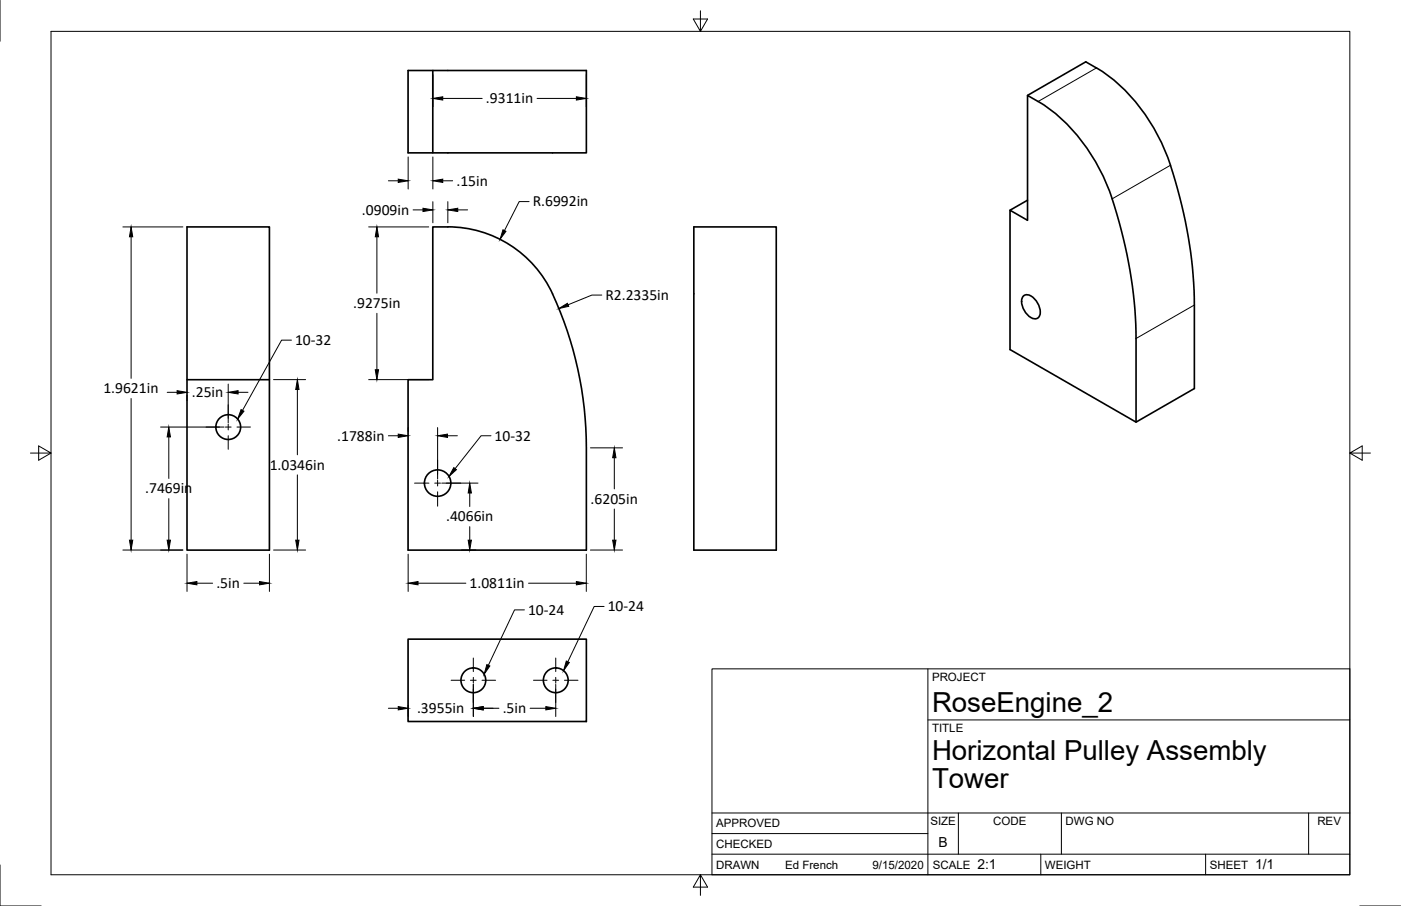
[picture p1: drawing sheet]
<svg xmlns="http://www.w3.org/2000/svg" width="432mm" height="279mm" viewBox="0 0 432 279" stroke-linecap="round" stroke-linejoin="round" font-family="sans-serif">
<!-- layer: Visible -->
<g fill="none" stroke="#000" stroke-width=".51">
<path d="M125.8 21.7h54.9v25.4h-54.9zM133.4 21.7v25.4M316.7 29.4l17.9-10.3a54 54 0 0 1 25.5 29.9 143.7 143.7 0 0 1 8 45.1v25.7l-18 10.4-38.8-22.4v-43l5.4 3.1v-38.5l3.3 1.9M320 31.3a55.3 55.3 0 0 1 22.8 30 141.9 141.9 0 0 1 7.3 43.1v25.8M57.6 70h25.4v99.7h-25.4zM133.4 70a37.9 37.9 0 0 1 23.8 5.6 36.1 36.1 0 0 1 14.3 17.8 113.7 113.7 0 0 1 9.2 44.7v31.6h-54.9v-52.6h7.6zM213.8 70h25.4v99.7h-25.4zM316.7 61.7l-5.4 3.1M315.5 91.2a2.58 2.58 0 0 1 3.4 1 5.3 5.3 0 0 1 1.4 5.4 1.98 1.98 0 0 1-3.1-.1 5.7 5.7 0 0 1-2-5.9zM57.6 117.1h25.4M125.8 197.1h54.9v25.4h-54.9z"/>
<circle cx="70.3" cy="131.7" r="3.8"/>
<circle cx="134.9" cy="149" r="4.1"/>
<circle cx="145.9" cy="209.8" r="3.8"/>
<circle cx="171.3" cy="209.8" r="3.8"/>
</g>
<!-- layer: Visible Narrow -->
<path d="M337.9 21l-17.9 10.3M360.7 51l-17.9 10.3M368.1 94.1l-18 10.3" fill="none" stroke="#000" stroke-width=".31"/>
<!-- layer: Border -->
<path d="M0 0v12.7M15.7 9.7h400.3v260.1h-400.3zM215.9 3.3v6.4l-2.2-3.8h4.4l-2.2 3.8M9.4 139.7h6.3l-3.8-2.2v4.4l3.8-2.2M416 139.7l3.8 2.2v-4.4l-3.8 2.2h6.4M0 266.7v12.7h12.7M215.9 269.8l2.2 3.8h-4.4l2.2-3.8v6.3M419.1 279.4h12.7" fill="none" stroke="#000" stroke-width=".31"/>
<!-- layer: Titleblock -->
<path d="M219.4 206.3h196.6v63.5h-196.6zM286 206.3v63.5M286 222h130M219.4 257.1h66.6M219.4 250.7h196.6M295.4 250.7v12.7M327.1 250.7v12.7M403.3 250.7v12.7M219.4 263.4h196.6M320.8 263.4v6.4M371.6 263.4v6.4" fill="none" stroke="#000" stroke-width=".31"/>
<!-- layer: Center Lines -->
<g fill="none" stroke="#000" stroke-width=".31">
<path d="M63.5 131.7h4.2M69.4 131.7h1.8M70.3 124.8v4.2M70.3 130.8v1.8M70.3 134.4v4.2M73 131.7h4.2M127.8 149h4.4M134 149h1.8M134.9 141.9v4.4M134.9 148.1v1.8M134.9 151.7v4.4M137.6 149h4.4"/>
<path d="M139 209.8h4.2M145 209.8h1.8M145.9 202.9v4.2M145.9 208.9v1.8M145.9 212.5v4.2M148.6 209.8h4.2M164.4 209.8h4.2M170.4 209.8h1.8M171.3 202.9v4.2M171.3 208.9v1.8M171.3 212.5v4.2M174 209.8h4.1"/>
</g>
<!-- layer: Annotations -->
<path d="M74.3 126.3l.9 .5-1.9 2.4zM139.9 144.2l.8 .6-2.3 2.1zM150.1 205l.9 .4-1.8 2.5zM174.5 203.9l1 .4-1.8 2.5z" fill="#000" stroke="#000" stroke-width=".31"/>
<path d="M89.8 104.9h-3l-12.1 21.7M151.3 134.4h-3l-8 10.1M161.6 188.1h-3l-8.1 17.1M186.2 187h-3.1l-8.1 17.1" fill="none" stroke="#000" stroke-width=".31"/>
<!-- layer: Dimensions -->
<g fill="none" stroke="#000" stroke-width=".31">
<path d="M133.4 23v9.9M136.5 30.4h12.1M165.5 30.4h12.2M180.7 23v9.9M119.7 55.8h3M125.8 48.4v9.9M133.4 48.4v9.9M136.5 55.8h3M37.9 70h18.5M40.4 73v43.7M113.6 70h18.5M116.2 73v17.4"/>
<path d="M127.3 64.7h3.1M133.4 62.2v6.5M138 62.2v6.5M141.1 64.7h3M163.1 62.2h-3.1l-4.5 8.9M116.2 96.6v17.4M185.5 91h-3.1l-7.3 3M70.3 118.4v12M84.3 117.1h9.9M113.6 117.1h18.5M40.4 122.9v43.7M49.5 131.7h19.6"/>
<path d="M51.5 121h3.1M52 134.7v12.9M57.6 121.9v1.6M73.4 121h3M91.7 120.1v20.2M119.7 134.4h3M125.8 131.8v1.3M134.9 131.8v15.9M137.9 134.4h3.1M182 138.1h9.9M52 153.8v12.8M91.7 146.5v20.1"/>
<path d="M136.1 149h11.2M144.8 152v4.2M189.3 141.2v9.6M189.3 157v9.6M37.9 169.6h18.5M57.6 170.9v11.5M60.7 179.9h4.8M75.1 179.9h4.9M83 170.9v11.5M84.3 169.6h9.9M125.8 170.9v11.5M128.8 179.9h14.8"/>
<path d="M142.3 169.6h4.3M144.8 162.4v4.2M162.9 179.9h14.8M180.7 170.9v11.5M182 169.6h9.9M119.7 218.4h3M125.8 217.5v3.5M145.9 211.1v9.9M148.9 218.4h4.9M163.4 218.4h4.8M171.3 211.1v9.9"/>
</g>
<g fill="#000" stroke="#000" stroke-width=".31">
<path d="M133.4 30.4l3.1-.6v1.1zM177.7 29.8l3 .6-3 .5zM122.7 55.2l3.1 .6-3.1 .5zM133.4 55.8l3.1-.6v1.1zM40.4 70l.5 3h-1zM116.2 70l.5 3h-1zM130.4 64.2l3 .5-3 .5zM138 64.7l3.1-.5v1zM155 70.9l.9 .4-1.8 2.5zM172.3 95.1l2.6-1.6 .4 1zM115.7 114h1l-.5 3.1zM52 131.7l.5 3h-1z"/>
<path d="M54.6 120.5l3 .5-3 .5zM70.3 121l3.1-.5v1zM91.7 117.1l.5 3h-1.1zM122.7 133.9l3.1 .5-3.1 .5zM134.9 134.4l3-.5v1zM144.8 149l.5 3h-1zM189.3 138.1l.5 3.1h-1zM39.9 166.6h1l-.5 3zM51.5 166.6h1l-.5 3zM57.6 179.9l3.1-.6v1.1zM80 179.3l3 .6-3 .5zM91.1 166.6h1.1l-.5 3z"/>
<path d="M125.8 179.9l3-.6v1.1zM144.3 166.6h1l-.5 3zM177.7 179.3l3 .6-3 .5zM188.8 166.6h1l-.5 3zM122.7 217.9l3.1 .5-3.1 .5zM145.9 218.4l3-.5v1zM168.2 217.9l3.1 .5-3.1 .5z"/>
</g>
<g font-size="8.5">
<text x="287.3" y="219.5">RoseEngine_2</text>
<text x="287.3" y="234.5">Horizontal Pulley Assembly</text>
<text x="287.3" y="243.1">Tower</text>
</g>
<g font-size="4.8">
<text x="149.8" y="31.9">.9311in</text>
<text x="140.7" y="57.3">.15in</text>
<text x="164.2" y="63.7">R.6992in</text>
<text x="111.6" y="66.2">.0909in</text>
<text x="108.9" y="95">.9275in</text>
<text x="186.6" y="92.5">R2.2335in</text>
<text x="90.9" y="106.4">10-32</text>
<text x="31.9" y="121.3">1.9621in</text>
<text x="59.1" y="122.5">.25in</text>
<text x="103.9" y="135.9">.1788in</text>
<text x="152.4" y="135.9">10-32</text>
<text x="83.1" y="144.9">1.0346in</text>
<text x="44.7" y="152.2">.7469in</text>
<text x="182" y="155.4">.6205in</text>
<text x="137.5" y="160.8">.4066in</text>
<text x="66.7" y="181.4">.5in</text>
<text x="144.7" y="181.4">1.0811in</text>
<text x="162.8" y="189.6">10-24</text>
<text x="187.3" y="188.6">10-24</text>
<text x="128.5" y="219.9">.3955in</text>
<text x="154.9" y="219.9">.5in</text>
</g>
<g font-size="4.3">
<text x="289.3" y="261.2">B</text>
<text x="301.2" y="268.1">2:1</text>
<text x="386.8" y="268.1">1/1</text>
</g>
<g font-size="3.5">
<text x="287.3" y="210.1">PROJECT</text>
<text x="287.3" y="225.8">TITLE</text>
<text x="220.7" y="255.2">APPROVED</text>
<text x="286.7" y="254.5">SIZE</text>
<text x="306.1" y="254.5">CODE</text>
<text x="328.4" y="254.5">DWG NO</text>
<text x="406" y="254.5">REV</text>
<text x="220.7" y="261.5">CHECKED</text>
<text x="220.7" y="267.9">DRAWN</text>
<text x="242" y="267.9">Ed French</text>
<text x="268.9" y="267.9">9/15/2020</text>
<text x="287.5" y="267.9">SCALE</text>
<text x="322.1" y="267.9">WEIGHT</text>
<text x="372.9" y="267.9">SHEET</text>
</g>
</svg>
